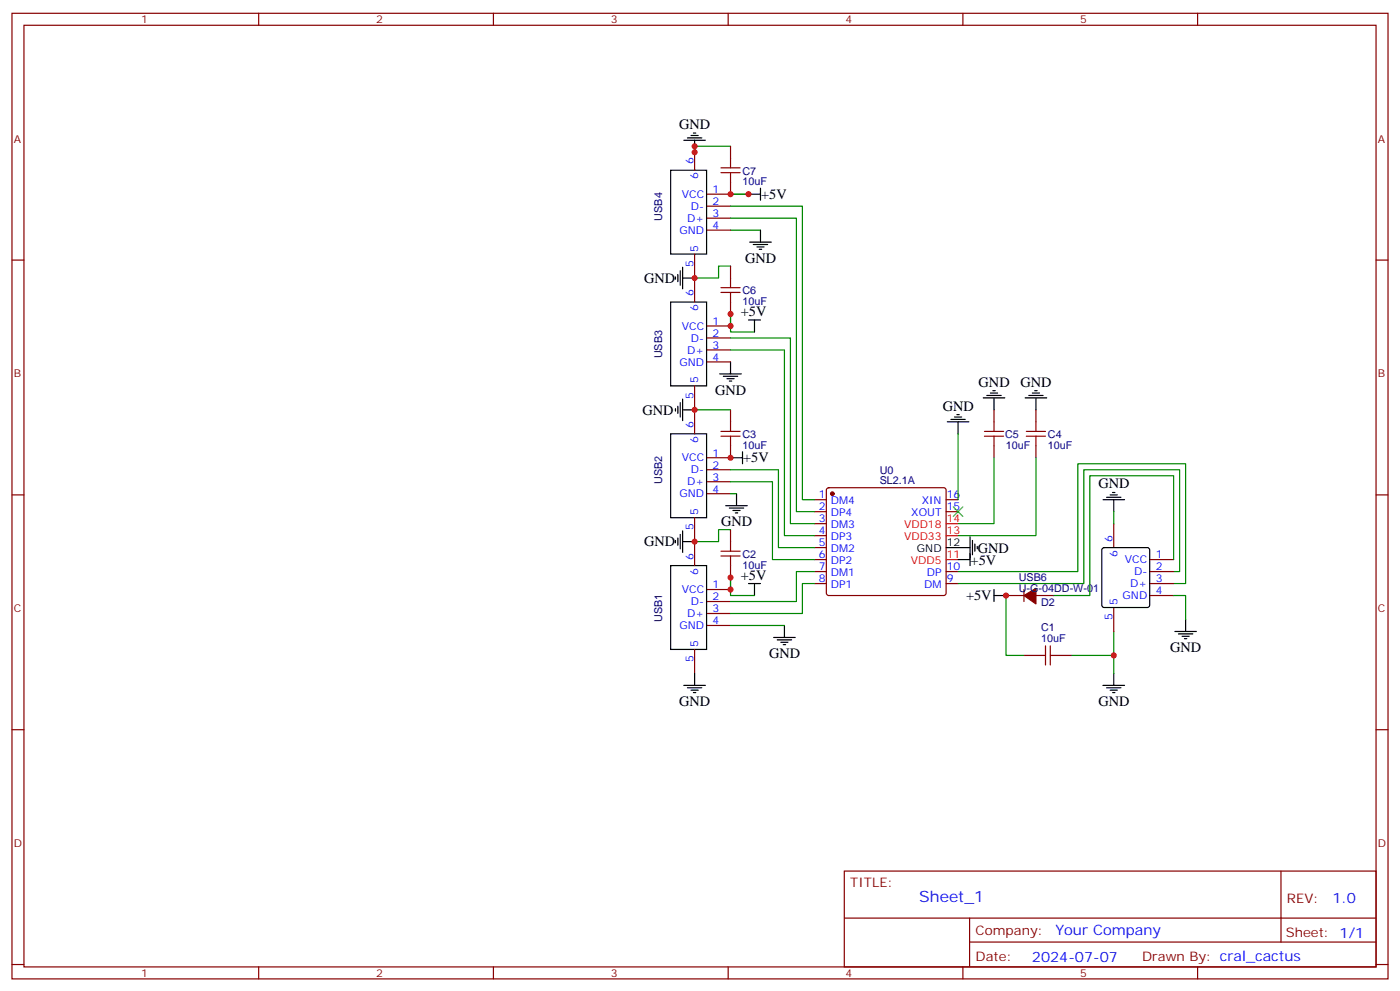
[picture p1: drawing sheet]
<svg xmlns="http://www.w3.org/2000/svg" width="412mm" height="292mm" viewBox="0 0 412 292" stroke-linecap="round" stroke-linejoin="round" font-family="sans-serif">
<g fill="none" stroke="#870000" stroke-width=".35">
<path d="M3.5 3.9h405.4v284.4h-405.4zM7.1 7.4h398.2v277.3h-398.2zM76.2 3.9v3.5M145.3 3.9v3.5M214.5 3.9v3.5M283.6 3.9v3.5M352.8 3.9v3.5M204.6 43.1v7M215.2 43.1v3.5M215.2 53.7v3.5h-7.1M3.5 76.6h3.6M204.6 74.8v14.1"/>
<path d="M208.1 60.7h7.1M208.1 64.2h7.1M208.1 67.8h7.1M215.2 78.4v3.5M405.3 76.6h3.6M208.1 96h7.1M208.1 99.5h7.1M215.2 88.9v3.6M204.6 113.6v14.1M208.1 103h7.1M208.1 106.6h7.1M208.1 138.3h7.1"/>
<path d="M215.2 131.3v3.5h-7.1M215.2 120.7v3.5M292.8 120.7v3.5M292.8 131.3v3.5M305.2 120.7v3.5M305.2 131.3v3.5M3.5 145.7h3.6M204.6 152.4v14.1M208.1 141.9h7.1M208.1 145.4h7.1M215.2 156v3.5M239.9 147.1h3.5"/>
<path d="M239.9 150.7h3.5M239.9 154.2h3.5M239.9 157.7h3.5M243.7 143.8l.4-.2h33.9l.5 .2 .2 .5v30.4l-.2 .5-.5 .2h-33.9l-.5-.3-.2-.4v-30.4zM278.7 147.1h3.5M278.7 150.7h3.5M328.1 154.2v7.1M405.3 145.7h3.6M208.1 173.6h7.1M208.1 177.1h7.1M215.2 166.5v3.6M239.9 161.3h3.5"/>
<path d="M239.9 164.8h3.5M239.9 168.3h3.5M239.9 171.8h3.5M278.7 168.3h3.5M278.7 171.8h3.5M296.3 175.4h5.3M301.6 173.6v3.5M305.2 175.4h5.2M328.1 178.9v7M338.7 164.8h7M338.7 168.3h7M338.7 171.8h7"/>
<path d="M338.7 175.4h7M204.6 191.2v7.1M208.1 180.7h7.1M208.1 184.2h7.1M301.6 193h3.6M312.2 193h3.5M3.5 214.9h3.6M405.3 214.9h3.6M248.7 256.5h156.6v28.2h-156.6zM377.3 256.5v20.9M248.7 270.4h156.5M285.6 277.4h119.6"/>
<path d="M285.6 270.4v14.1M3.5 284h3.6M76.2 284.7v3.6M145.3 284.7v3.6M214.5 284.7v3.6M283.6 284.7v3.6M352.8 284.7v3.6M405.3 284h3.6"/>
</g>
<g fill="none" stroke="#000" stroke-width=".35">
<path d="M203.6 39.9h2.1M204.3 39.2h.7M197.6 50.1h10.5v24.7h-10.5zM201.4 41.3h6.4M202.5 40.6h4.2M204.6 41.3v3.5M220.5 57.2h3.5M224 55.4v3.5M200.4 79.8v4.2M201.1 78.7v6.4M220.8 71.3h6.4M221.9 72h4.2"/>
<path d="M223 72.7h2.1M223.7 73.4h.7M224 67.8v3.5M197.6 88.9h10.5v24.7h-10.5zM199 81.5v.7M199.7 80.8v2.1M201.1 81.9h3.5M220.5 94.2h3.5M222.2 94.2v3.6M199.7 119.6v2.1M200.4 118.6v4.2M201.1 117.5v6.4"/>
<path d="M212 110.1h6.4M213.1 110.8h4.2M214.1 111.5h2.2M214.8 112.2h.7M215.2 106.6v3.5M289.6 117.2h6.4M290.7 116.5h4.2M291.7 115.7h2.2M292.5 115h.7M292.8 117.2v3.5M302 117.2h6.3M303 116.5h4.3"/>
<path d="M304.1 115.7h2.1M304.8 115h.7M305.2 117.2v3.5M197.6 127.7h10.5v24.7h-10.5zM199 120.3v.7M201.1 120.7h3.5M215.2 134.8h3.5M218.7 133v3.6M279 124.2h6.4M280.1 123.5h4.2M281.2 122.8h2.1M281.9 122.1h.7"/>
<path d="M282.2 124.2v3.5M199 159.1v.7M199.7 158.4v2.1M200.4 157.4v4.2M201.1 156.3v6.4M201.1 159.5h3.5M213.8 148.9h6.3M214.8 149.6h4.3M215.9 150.3h2.1M216.6 151h.7M217 145.4v3.5M285.8 158.1v8.4"/>
<path d="M286.5 159.1v4.3M324.9 147.1h6.4M326 146.4h4.2M327 145.7h2.1M327.7 145h.7M328.1 147.1v3.6M197.6 166.5h10.5v24.7h-10.5zM220.5 171.8h3.5M222.2 171.8v3.6M278.7 161.3h7.1M282.2 164.8h3.6M287.2 160.2v2.1"/>
<path d="M287.9 160.9v.7M292.8 175.4h3.5M292.8 173.6v3.5M324.8 161.5l.5-.2h12.7l.5 .2 .2 .5v16.2l-.3 .5-.4 .2h-12.7l-.5-.2-.2-.5v-16.2zM204.6 198.3v3.5M227.9 187.7h6.3M229 188.4h4.2M230 189.1h2.1M230.7 189.8h.7M231.1 184.2v3.5M328.1 198.3v3.5M346.1 185.9h6.3"/>
<path d="M347.1 186.7h4.3M348.2 187.4h2.1M348.9 188.1h.7M349.2 182.4v3.5M201.4 201.8h6.4M202.5 202.5h4.2M203.6 203.2h2.1M204.3 203.9h.7M324.9 201.8h6.4M326 202.5h4.2M327 203.2h2.1M327.7 203.9h.7"/>
</g>
<g fill="#870000" stroke="#870000" stroke-width=".35">
<path d="M301.6 175.4l3.6-2.2v4.6z"/>
<circle cx="245.2" cy="145.4" r=".53"/>
</g>
<path d="M278.7 157.7h3.5M278.7 154.2h3.5M278.7 164.8h3.5" fill="none" stroke="#f00" stroke-width=".35"/>
<g fill="none" stroke="#008700" stroke-width=".35">
<path d="M204.6 43.1v1.7v-1.7h10.6M215.2 57.2h5.3M215.2 78.4h-3.5v3.5h-7.1M215.2 60.7h21.2v86.4h3.5M215.2 64.2h19.4v86.5h5.3M215.2 67.8h8.8M215.2 96v-3.5v5.3h7M215.2 99.5h17.6v54.7h7.1M215.2 103h15.9v54.7h8.8M204.6 120.7h10.6M215.2 138.3h14.1v23h10.6M282.2 127.7v19.4"/>
<path d="M292.8 134.8v19.4h-10.6M305.2 134.8v22.9h-23M215.2 156h-3.5v3.5h-7.1M215.2 141.9h12.3v22.9h12.4M215.2 145.4h1.8M328.1 150.7v3.5M215.2 173.6v-3.5v5.3h7M239.9 171.8h-3.5v8.9h-21.2M239.9 168.3h-5.3v8.8h-19.4M282.2 168.3h35.3v-31.7h31.7v35.2h-3.5M296.3 175.4v17.6h5.3M345.7 168.3h1.8v-30h-28.2v33.5h-37.1"/>
<path d="M345.7 175.4h3.5v7M345.7 164.8v-24.7h-24.7v35.3h-10.6M215.2 184.2h15.9M315.7 193h12.4M328.1 185.9v12.4"/>
</g>
<g fill="none" stroke="#a10000" stroke-width=".35">
<path d="M212.4 50.8h5.6M212.4 49.4h5.6M215.2 46.6v2.8M215.2 50.8v2.9M212.4 86.1h5.6M212.4 84.7h5.6M215.2 81.9v2.8M215.2 86.1v2.8M212.4 128.4h5.6M212.4 127h5.6M215.2 124.2v2.8M215.2 128.4v2.9"/>
<path d="M290 128.4h5.6M290 127h5.6M292.8 124.2v2.8M292.8 128.4v2.9M302.3 128.4h5.7M302.3 127h5.7M305.2 124.2v2.8M305.2 128.4v2.9M215.2 159.5v2.8M212.4 163.7h5.6M212.4 162.3h5.6M215.2 163.7v2.8"/>
<path d="M305.2 193h2.8M308 190.2v5.6M309.4 193h2.8M309.4 190.2v5.6"/>
</g>
<path d="M280.8 149.3l2.8 2.8M283.6 149.3l-2.8 2.8" fill="none" stroke="#3c3" stroke-width=".35"/>
<g fill="#c00">
<circle cx="296.3" cy="175.4" r=".88"/>
<circle cx="215.2" cy="173.6" r=".88"/>
<circle cx="215.2" cy="170.1" r=".88"/>
<circle cx="204.6" cy="159.5" r=".88"/>
<circle cx="204.6" cy="120.7" r=".88"/>
<circle cx="204.6" cy="44.8" r=".88"/>
<circle cx="220.5" cy="57.2" r=".88"/>
<circle cx="204.6" cy="43.1" r=".88"/>
<circle cx="204.6" cy="81.9" r=".88"/>
<circle cx="215.2" cy="92.5" r=".88"/>
<circle cx="215.2" cy="96" r=".88"/>
<circle cx="215.2" cy="57.2" r=".88"/>
<circle cx="215.2" cy="134.8" r=".88"/>
<circle cx="328.1" cy="193" r=".88"/>
</g>
<text font-size="4.6" fill="#00f" x="270.8" y="265.5">Sheet_1</text>
<g font-size="4.2">
<text x="200.1" y="38">GND</text>
<text x="224.2" y="58.6">+5V</text>
<text x="219.5" y="77.4">GND</text>
<text x="189.7" y="83.3">GND</text>
<text x="218.2" y="93">+5V</text>
<text x="288.3" y="113.9">GND</text>
<text x="300.6" y="113.9">GND</text>
<text x="210.7" y="116.2">GND</text>
<text x="189.3" y="122.3">GND</text>
<text x="277.7" y="120.9">GND</text>
<text x="218.9" y="136.2">+5V</text>
<text x="323.5" y="143.8">GND</text>
<text x="212.4" y="155">GND</text>
<text x="189.7" y="160.9">GND</text>
<text x="285.9" y="166.4">+5V</text>
<text x="288" y="162.8">GND</text>
<text x="218.2" y="170.7">+5V</text>
<text x="284.6" y="176.8">+5V</text>
<text x="226.5" y="193.8">GND</text>
<text x="344.7" y="192">GND</text>
<text x="200.1" y="207.9">GND</text>
<text x="323.5" y="207.9">GND</text>
</g>
<g font-size="4.2" fill="#00f">
<text x="392.5" y="265.8">1.0</text>
<text x="310.9" y="275.3">Your Company</text>
<text x="304" y="283.1">2024-07-07</text>
</g>
<g font-size="3.9" fill="#800">
<text x="250.5" y="261.1">TITLE:</text>
<text x="379.1" y="265.8">REV:</text>
<text x="287.4" y="275.3">Company:</text>
<text x="378.7" y="275.9">Sheet: 1/1</text>
<text x="287.4" y="283">Date:</text>
<text x="336.4" y="283.1">Draw</text>
<text x="346.6" y="283.1">n By: cral_cactus</text>
</g>
<g font-size="3.2" fill="#800">
<text x="41.6" y="6.9">1</text>
<text x="110.8" y="6.9">2</text>
<text x="179.9" y="6.9">3</text>
<text x="249.1" y="6.9">4</text>
<text x="318.2" y="6.9">5</text>
<text x="4.1" y="42">A</text>
<text x="405.9" y="42">A</text>
<text x="4.1" y="111.2">B</text>
<text x="405.9" y="111.2">B</text>
<text x="4.1" y="180.3">C</text>
<text x="405.9" y="180.3">C</text>
<text x="4.1" y="249.4">D</text>
<text x="405.9" y="249.4">D</text>
<text x="41.6" y="287.7">1</text>
<text x="110.8" y="287.7">2</text>
<text x="179.9" y="287.7">3</text>
<text x="249.1" y="287.7">4</text>
<text x="318.2" y="287.7">5</text>
</g>
<g font-size="3.2" fill="#00f">
<text x="204.3" y="48.4" transform="rotate(-90 204.3 48.4)">6</text>
<text x="205.7" y="52.9" transform="rotate(-90 205.7 52.9)">6</text>
<text x="200.8" y="58.2">VCC</text>
<text x="209.9" y="56.8">1</text>
<text x="202.4" y="65.3">D+</text>
<text x="203.5" y="61.8">D-</text>
<text x="209.9" y="60.4">2</text>
<text x="209.9" y="63.9">3</text>
<text x="200.2" y="68.8">GND</text>
<text x="209.9" y="67.4">4</text>
<text x="205.7" y="74.1" transform="rotate(-90 205.7 74.1)">5</text>
<text x="204.3" y="78.6" transform="rotate(-90 204.3 78.6)">5</text>
<text x="204.3" y="87.2" transform="rotate(-90 204.3 87.2)">6</text>
<text x="205.7" y="91.7" transform="rotate(-90 205.7 91.7)">6</text>
<text x="209.9" y="95.6">1</text>
<text x="200.8" y="97">VCC</text>
<text x="203.5" y="100.6">D-</text>
<text x="209.9" y="99.2">2</text>
<text x="200.2" y="107.6">GND</text>
<text x="202.4" y="104.1">D+</text>
<text x="209.9" y="102.7">3</text>
<text x="209.9" y="106.2">4</text>
<text x="205.7" y="112.9" transform="rotate(-90 205.7 112.9)">5</text>
<text x="204.3" y="117.4" transform="rotate(-90 204.3 117.4)">5</text>
<text x="204.3" y="126" transform="rotate(-90 204.3 126)">6</text>
<text x="205.7" y="130.5" transform="rotate(-90 205.7 130.5)">6</text>
<text x="200.8" y="135.9">VCC</text>
<text x="209.9" y="134.4">1</text>
<text x="209.9" y="138">2</text>
<text x="202.4" y="142.9">D+</text>
<text x="203.5" y="139.4">D-</text>
<text x="209.9" y="141.5">3</text>
<text x="200.2" y="146.4">GND</text>
<text x="209.9" y="145">4</text>
<text x="241.2" y="146.8">1</text>
<text x="244.7" y="148.6">DM4</text>
<text x="271.5" y="148.6">XIN</text>
<text x="278.9" y="146.8">16</text>
<text x="205.7" y="151.7" transform="rotate(-90 205.7 151.7)">5</text>
<text x="241.2" y="150.3">2</text>
<text x="241.2" y="153.8">3</text>
<text x="244.7" y="152.1">DP4</text>
<text x="244.7" y="155.6">DM3</text>
<text x="268.4" y="152.1">XOUT</text>
<text x="278.9" y="150.3">15</text>
<text x="204.3" y="156.2" transform="rotate(-90 204.3 156.2)">5</text>
<text x="241.2" y="157.4">4</text>
<text x="241.2" y="160.9">5</text>
<text x="244.7" y="159.1">DP3</text>
<text x="327.7" y="159.5" transform="rotate(-90 327.7 159.5)">6</text>
<text x="204.3" y="164.8" transform="rotate(-90 204.3 164.8)">6</text>
<text x="241.2" y="164.4">6</text>
<text x="241.2" y="168">7</text>
<text x="244.7" y="162.7">DM2</text>
<text x="244.7" y="166.2">DP2</text>
<text x="278.9" y="168">10</text>
<text x="329.1" y="164" transform="rotate(-90 329.1 164)">6</text>
<text x="331.4" y="165.8">VCC</text>
<text x="340.4" y="168">2</text>
<text x="340.4" y="164.4">1</text>
<text x="205.7" y="169.3" transform="rotate(-90 205.7 169.3)">6</text>
<text x="209.9" y="173.2">1</text>
<text x="241.2" y="171.5">8</text>
<text x="244.7" y="169.7">DM1</text>
<text x="244.7" y="173.2">DP1</text>
<text x="272.3" y="173.2">DM</text>
<text x="273" y="169.7">DP</text>
<text x="278.9" y="171.5">9</text>
<text x="332.9" y="172.9">D+</text>
<text x="334.1" y="169.4">D-</text>
<text x="340.4" y="171.5">3</text>
<text x="200.8" y="174.7">VCC</text>
<text x="203.5" y="178.2">D-</text>
<text x="209.9" y="176.8">2</text>
<text x="329.1" y="178.2" transform="rotate(-90 329.1 178.2)">5</text>
<text x="330.7" y="176.4">GND</text>
<text x="340.4" y="175">4</text>
<text x="200.2" y="185.2">GND</text>
<text x="202.4" y="181.7">D+</text>
<text x="209.9" y="180.3">3</text>
<text x="209.9" y="183.8">4</text>
<text x="327.7" y="182.7" transform="rotate(-90 327.7 182.7)">5</text>
<text x="205.7" y="190.5" transform="rotate(-90 205.7 190.5)">5</text>
<text x="204.3" y="195" transform="rotate(-90 204.3 195)">5</text>
</g>
<g font-size="3.2" fill="#000080">
<text x="218.7" y="51.4">C7</text>
<text x="218.7" y="54.6">10uF</text>
<text x="195.1" y="64.9" transform="rotate(-90 195.1 64.9)">USB4</text>
<text x="218.7" y="89.9">10uF</text>
<text x="218.7" y="86.7">C6</text>
<text x="195.1" y="105.5" transform="rotate(-90 195.1 105.5)">USB3</text>
<text x="218.7" y="129">C3</text>
<text x="296.1" y="129">C5</text>
<text x="308.7" y="129">C4</text>
<text x="218.7" y="132.2">10uF</text>
<text x="296.3" y="132.2">10uF</text>
<text x="308.7" y="132.2">10uF</text>
<text x="195.1" y="142.6" transform="rotate(-90 195.1 142.6)">USB2</text>
<text x="259.1" y="142.6">SL2.1A</text>
<text x="259.1" y="139.5">U0</text>
<text x="218.7" y="167.5">10uF</text>
<text x="218.7" y="164.3">C2</text>
<text x="300.1" y="171.2">USB6</text>
<text x="300.1" y="174.4">U-G-04DD-W-01</text>
<text x="306.7" y="178.4">D2</text>
<text x="195.1" y="183.1" transform="rotate(-90 195.1 183.1)">USB1</text>
<text x="306.7" y="185.9">C1</text>
<text x="306.7" y="189.1">10uF</text>
</g>
<g font-size="3.2" fill="#f00">
<text x="266.3" y="155.6">VDD18</text>
<text x="278.9" y="153.8">14</text>
<text x="266.3" y="159.1">VDD33</text>
<text x="278.9" y="157.4">13</text>
<text x="268.3" y="166.2">VDD5</text>
<text x="278.9" y="164.4">11</text>
</g>
<g font-size="3.2">
<text x="278.9" y="160.9">12</text>
<text x="270.1" y="162.7">GND</text>
</g>
</svg>
